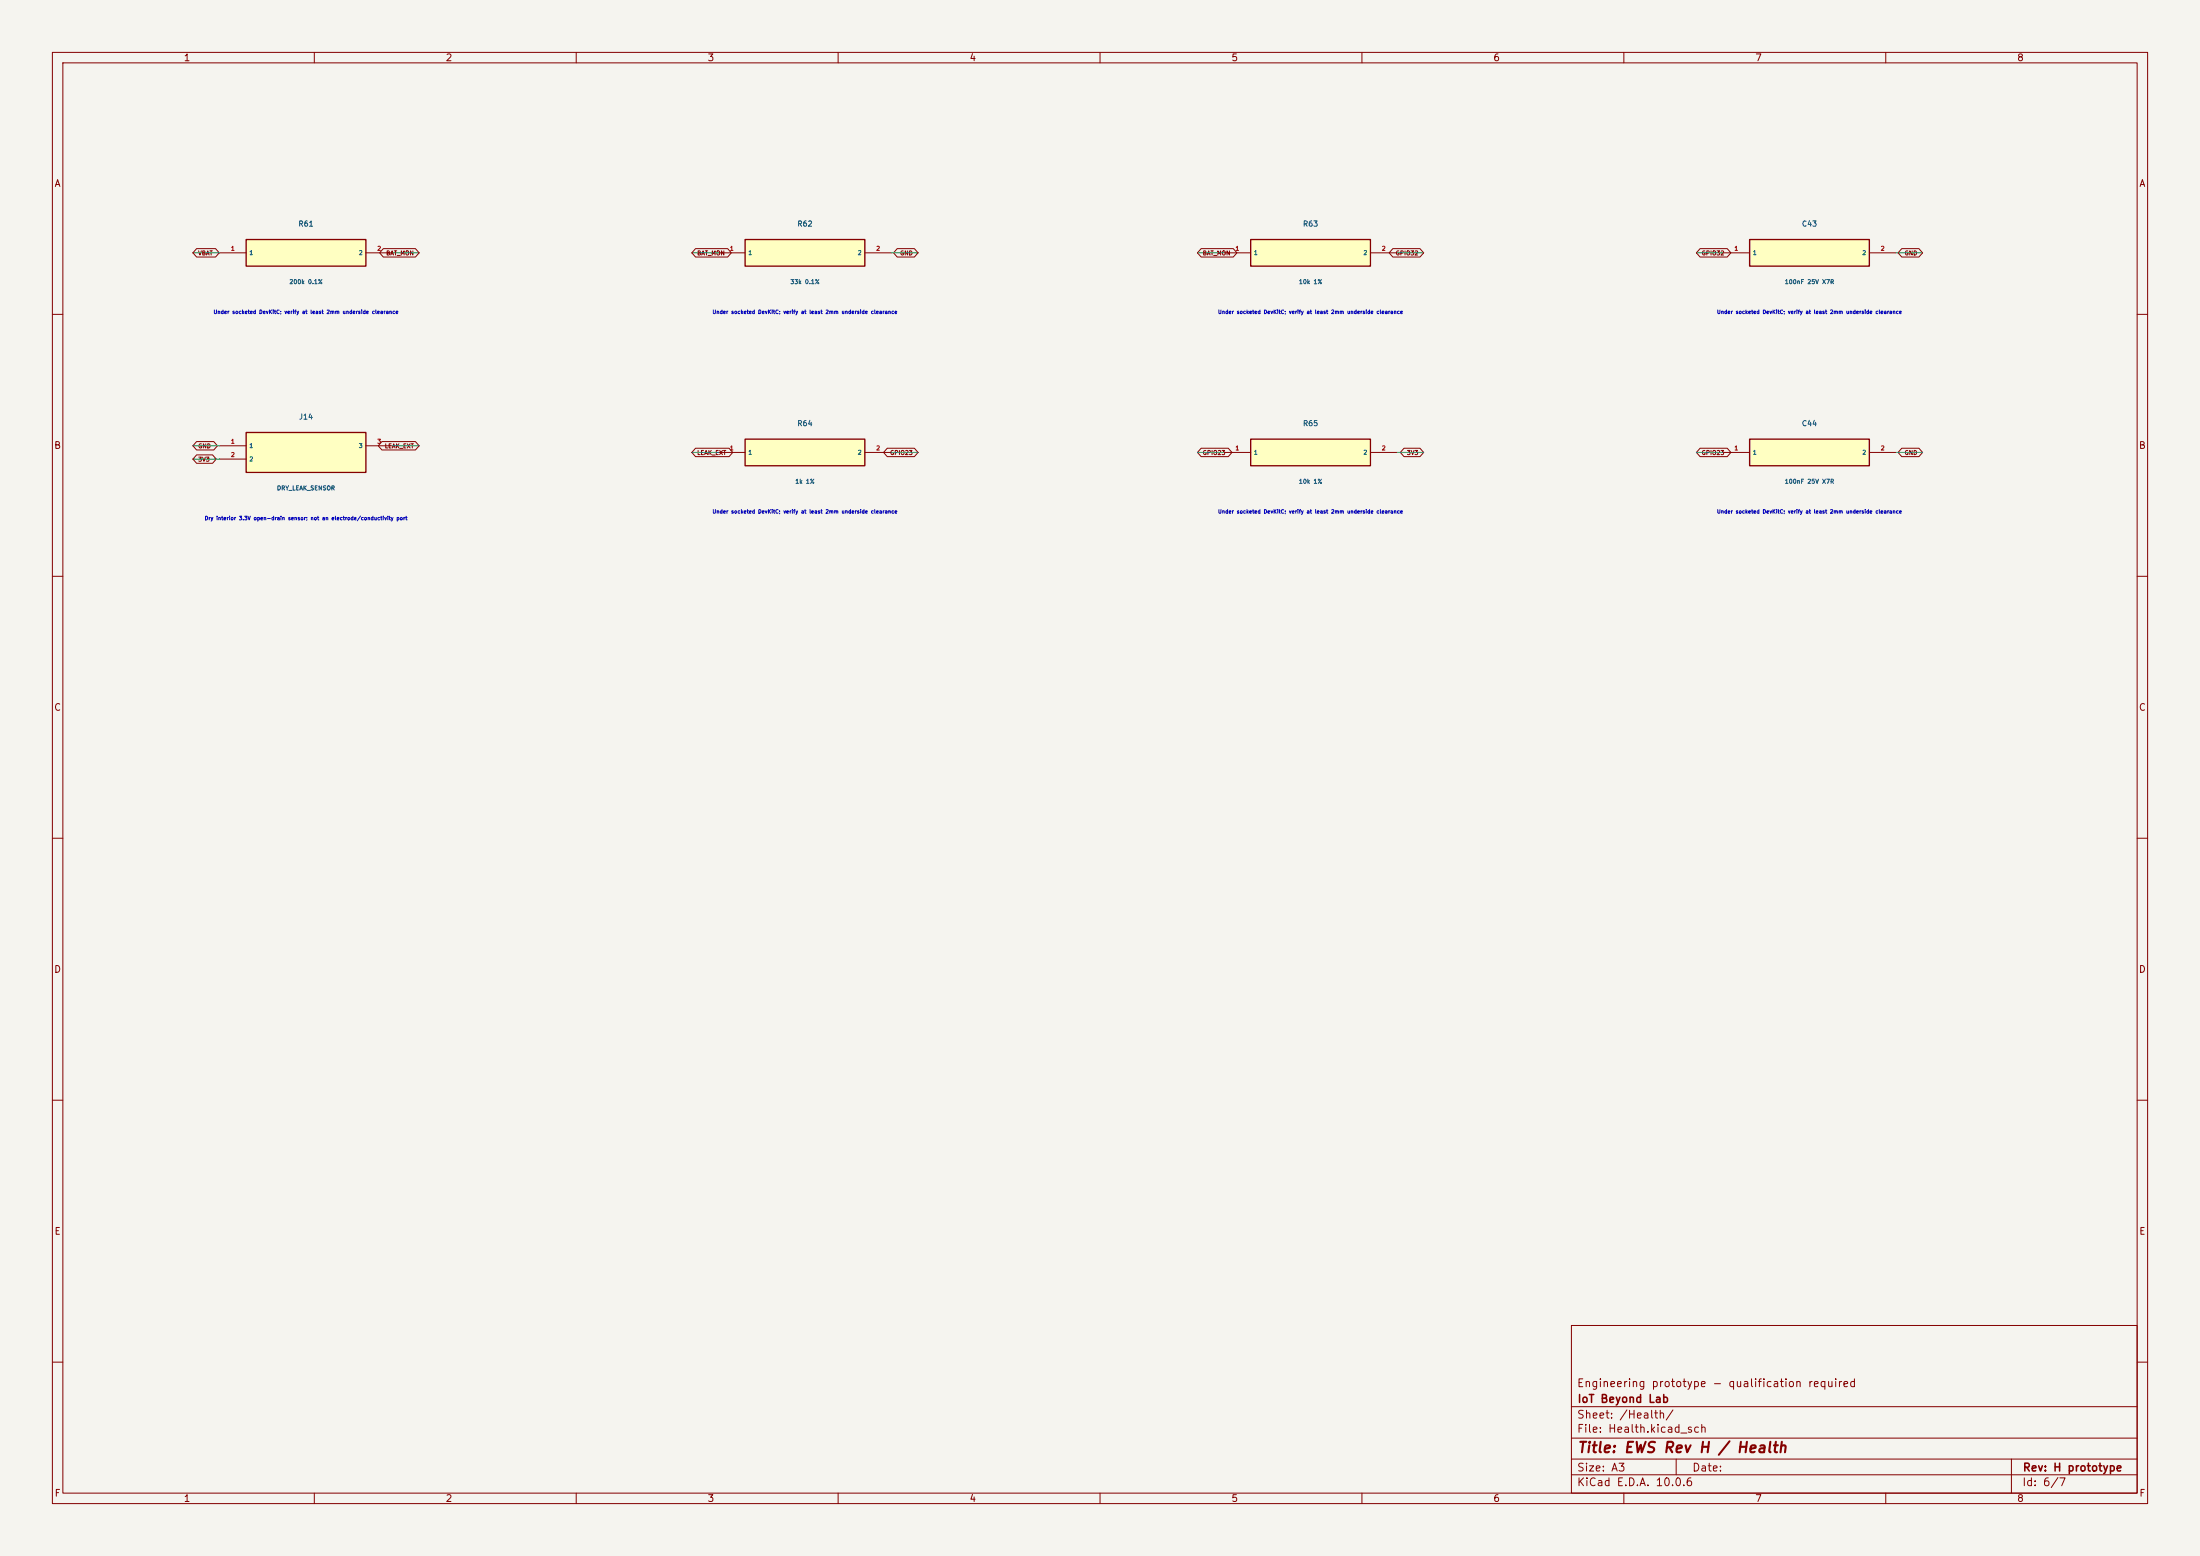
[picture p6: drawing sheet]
(kicad_sch (version 20250114) (generator "eeschema") (paper "A3")
  (title_block (title "EWS Rev H / Health") (rev "H prototype") (company "IoT Beyond Lab") (comment 1 "Engineering prototype - qualification required"))
(lib_symbols (symbol "EWS:R61" (pin_names (offset 0.5)) (in_bom yes) (on_board yes)
  (property "Reference" "R61" (at 0 5.54 0) (effects (font (size 1 1))))
  (property "Value" "200k 0.1%" (at 0 -5.54 0) (effects (font (size 0.8 0.8))))
  (property "Footprint" "EWS:R61" (at 0 0 0) (effects (font (size 1 1)) hide))
  (symbol "R61_0_1" (rectangle (start -11.43 2.54) (end 11.43 -2.54) (stroke (width .254) (type default)) (fill (type background))))
  (symbol "R61_1_1" (pin passive line (at -16.509999999999998 0.0 0) (length 5.08) (name "1" (effects (font (size 0.8 0.8)))) (number "1" (effects (font (size 0.8 0.8)))))(pin passive line (at 16.509999999999998 0.0 180) (length 5.08) (name "2" (effects (font (size 0.8 0.8)))) (number "2" (effects (font (size 0.8 0.8)))))))(symbol "EWS:R62" (pin_names (offset 0.5)) (in_bom yes) (on_board yes)
  (property "Reference" "R62" (at 0 5.54 0) (effects (font (size 1 1))))
  (property "Value" "33k 0.1%" (at 0 -5.54 0) (effects (font (size 0.8 0.8))))
  (property "Footprint" "EWS:R62" (at 0 0 0) (effects (font (size 1 1)) hide))
  (symbol "R62_0_1" (rectangle (start -11.43 2.54) (end 11.43 -2.54) (stroke (width .254) (type default)) (fill (type background))))
  (symbol "R62_1_1" (pin passive line (at -16.509999999999998 0.0 0) (length 5.08) (name "1" (effects (font (size 0.8 0.8)))) (number "1" (effects (font (size 0.8 0.8)))))(pin passive line (at 16.509999999999998 0.0 180) (length 5.08) (name "2" (effects (font (size 0.8 0.8)))) (number "2" (effects (font (size 0.8 0.8)))))))(symbol "EWS:R63" (pin_names (offset 0.5)) (in_bom yes) (on_board yes)
  (property "Reference" "R63" (at 0 5.54 0) (effects (font (size 1 1))))
  (property "Value" "10k 1%" (at 0 -5.54 0) (effects (font (size 0.8 0.8))))
  (property "Footprint" "EWS:R63" (at 0 0 0) (effects (font (size 1 1)) hide))
  (symbol "R63_0_1" (rectangle (start -11.43 2.54) (end 11.43 -2.54) (stroke (width .254) (type default)) (fill (type background))))
  (symbol "R63_1_1" (pin passive line (at -16.509999999999998 0.0 0) (length 5.08) (name "1" (effects (font (size 0.8 0.8)))) (number "1" (effects (font (size 0.8 0.8)))))(pin passive line (at 16.509999999999998 0.0 180) (length 5.08) (name "2" (effects (font (size 0.8 0.8)))) (number "2" (effects (font (size 0.8 0.8)))))))(symbol "EWS:C43" (pin_names (offset 0.5)) (in_bom yes) (on_board yes)
  (property "Reference" "C43" (at 0 5.54 0) (effects (font (size 1 1))))
  (property "Value" "100nF 25V X7R" (at 0 -5.54 0) (effects (font (size 0.8 0.8))))
  (property "Footprint" "EWS:C43" (at 0 0 0) (effects (font (size 1 1)) hide))
  (symbol "C43_0_1" (rectangle (start -11.43 2.54) (end 11.43 -2.54) (stroke (width .254) (type default)) (fill (type background))))
  (symbol "C43_1_1" (pin passive line (at -16.509999999999998 0.0 0) (length 5.08) (name "1" (effects (font (size 0.8 0.8)))) (number "1" (effects (font (size 0.8 0.8)))))(pin passive line (at 16.509999999999998 0.0 180) (length 5.08) (name "2" (effects (font (size 0.8 0.8)))) (number "2" (effects (font (size 0.8 0.8)))))))(symbol "EWS:J14" (pin_names (offset 0.5)) (in_bom yes) (on_board yes)
  (property "Reference" "J14" (at 0 6.8100000000000005 0) (effects (font (size 1 1))))
  (property "Value" "DRY_LEAK_SENSOR" (at 0 -6.8100000000000005 0) (effects (font (size 0.8 0.8))))
  (property "Footprint" "EWS:J14" (at 0 0 0) (effects (font (size 1 1)) hide))
  (symbol "J14_0_1" (rectangle (start -11.43 3.81) (end 11.43 -3.81) (stroke (width .254) (type default)) (fill (type background))))
  (symbol "J14_1_1" (pin passive line (at -16.509999999999998 1.27 0) (length 5.08) (name "1" (effects (font (size 0.8 0.8)))) (number "1" (effects (font (size 0.8 0.8)))))(pin passive line (at -16.509999999999998 -1.27 0) (length 5.08) (name "2" (effects (font (size 0.8 0.8)))) (number "2" (effects (font (size 0.8 0.8)))))(pin passive line (at 16.509999999999998 1.27 180) (length 5.08) (name "3" (effects (font (size 0.8 0.8)))) (number "3" (effects (font (size 0.8 0.8)))))))(symbol "EWS:R64" (pin_names (offset 0.5)) (in_bom yes) (on_board yes)
  (property "Reference" "R64" (at 0 5.54 0) (effects (font (size 1 1))))
  (property "Value" "1k 1%" (at 0 -5.54 0) (effects (font (size 0.8 0.8))))
  (property "Footprint" "EWS:R64" (at 0 0 0) (effects (font (size 1 1)) hide))
  (symbol "R64_0_1" (rectangle (start -11.43 2.54) (end 11.43 -2.54) (stroke (width .254) (type default)) (fill (type background))))
  (symbol "R64_1_1" (pin passive line (at -16.509999999999998 0.0 0) (length 5.08) (name "1" (effects (font (size 0.8 0.8)))) (number "1" (effects (font (size 0.8 0.8)))))(pin passive line (at 16.509999999999998 0.0 180) (length 5.08) (name "2" (effects (font (size 0.8 0.8)))) (number "2" (effects (font (size 0.8 0.8)))))))(symbol "EWS:R65" (pin_names (offset 0.5)) (in_bom yes) (on_board yes)
  (property "Reference" "R65" (at 0 5.54 0) (effects (font (size 1 1))))
  (property "Value" "10k 1%" (at 0 -5.54 0) (effects (font (size 0.8 0.8))))
  (property "Footprint" "EWS:R65" (at 0 0 0) (effects (font (size 1 1)) hide))
  (symbol "R65_0_1" (rectangle (start -11.43 2.54) (end 11.43 -2.54) (stroke (width .254) (type default)) (fill (type background))))
  (symbol "R65_1_1" (pin passive line (at -16.509999999999998 0.0 0) (length 5.08) (name "1" (effects (font (size 0.8 0.8)))) (number "1" (effects (font (size 0.8 0.8)))))(pin passive line (at 16.509999999999998 0.0 180) (length 5.08) (name "2" (effects (font (size 0.8 0.8)))) (number "2" (effects (font (size 0.8 0.8)))))))(symbol "EWS:C44" (pin_names (offset 0.5)) (in_bom yes) (on_board yes)
  (property "Reference" "C44" (at 0 5.54 0) (effects (font (size 1 1))))
  (property "Value" "100nF 25V X7R" (at 0 -5.54 0) (effects (font (size 0.8 0.8))))
  (property "Footprint" "EWS:C44" (at 0 0 0) (effects (font (size 1 1)) hide))
  (symbol "C44_0_1" (rectangle (start -11.43 2.54) (end 11.43 -2.54) (stroke (width .254) (type default)) (fill (type background))))
  (symbol "C44_1_1" (pin passive line (at -16.509999999999998 0.0 0) (length 5.08) (name "1" (effects (font (size 0.8 0.8)))) (number "1" (effects (font (size 0.8 0.8)))))(pin passive line (at 16.509999999999998 0.0 180) (length 5.08) (name "2" (effects (font (size 0.8 0.8)))) (number "2" (effects (font (size 0.8 0.8))))))))
(symbol (lib_id "EWS:R61") (at 58.42 48.26 0) (unit 1) (in_bom yes) (on_board yes) (dnp no)
    (property "Reference" "R61" (at 58.42 42.72 0) (effects (font (size 1 1))))
    (property "Value" "200k 0.1%" (at 58.42 53.8 0) (effects (font (size 0.8 0.8))))
    (property "Footprint" "EWS:R61" (at 58.42 48.26 0) (effects (font (size 1 1)) hide)))(symbol (lib_id "EWS:R62") (at 153.67000000000002 48.26 0) (unit 1) (in_bom yes) (on_board yes) (dnp no)
    (property "Reference" "R62" (at 153.67000000000002 42.72 0) (effects (font (size 1 1))))
    (property "Value" "33k 0.1%" (at 153.67000000000002 53.8 0) (effects (font (size 0.8 0.8))))
    (property "Footprint" "EWS:R62" (at 153.67000000000002 48.26 0) (effects (font (size 1 1)) hide)))(symbol (lib_id "EWS:R63") (at 250.19 48.26 0) (unit 1) (in_bom yes) (on_board yes) (dnp no)
    (property "Reference" "R63" (at 250.19 42.72 0) (effects (font (size 1 1))))
    (property "Value" "10k 1%" (at 250.19 53.8 0) (effects (font (size 0.8 0.8))))
    (property "Footprint" "EWS:R63" (at 250.19 48.26 0) (effects (font (size 1 1)) hide)))(symbol (lib_id "EWS:C43") (at 345.44 48.26 0) (unit 1) (in_bom yes) (on_board yes) (dnp no)
    (property "Reference" "C43" (at 345.44 42.72 0) (effects (font (size 1 1))))
    (property "Value" "100nF 25V X7R" (at 345.44 53.8 0) (effects (font (size 0.8 0.8))))
    (property "Footprint" "EWS:C43" (at 345.44 48.26 0) (effects (font (size 1 1)) hide)))(symbol (lib_id "EWS:J14") (at 58.42 86.36 0) (unit 1) (in_bom yes) (on_board yes) (dnp no)
    (property "Reference" "J14" (at 58.42 79.55 0) (effects (font (size 1 1))))
    (property "Value" "DRY_LEAK_SENSOR" (at 58.42 93.17 0) (effects (font (size 0.8 0.8))))
    (property "Footprint" "EWS:J14" (at 58.42 86.36 0) (effects (font (size 1 1)) hide)))(symbol (lib_id "EWS:R64") (at 153.67000000000002 86.36 0) (unit 1) (in_bom yes) (on_board yes) (dnp no)
    (property "Reference" "R64" (at 153.67000000000002 80.82 0) (effects (font (size 1 1))))
    (property "Value" "1k 1%" (at 153.67000000000002 91.9 0) (effects (font (size 0.8 0.8))))
    (property "Footprint" "EWS:R64" (at 153.67000000000002 86.36 0) (effects (font (size 1 1)) hide)))(symbol (lib_id "EWS:R65") (at 250.19 86.36 0) (unit 1) (in_bom yes) (on_board yes) (dnp no)
    (property "Reference" "R65" (at 250.19 80.82 0) (effects (font (size 1 1))))
    (property "Value" "10k 1%" (at 250.19 91.9 0) (effects (font (size 0.8 0.8))))
    (property "Footprint" "EWS:R65" (at 250.19 86.36 0) (effects (font (size 1 1)) hide)))(symbol (lib_id "EWS:C44") (at 345.44 86.36 0) (unit 1) (in_bom yes) (on_board yes) (dnp no)
    (property "Reference" "C44" (at 345.44 80.82 0) (effects (font (size 1 1))))
    (property "Value" "100nF 25V X7R" (at 345.44 91.9 0) (effects (font (size 0.8 0.8))))
    (property "Footprint" "EWS:C44" (at 345.44 86.36 0) (effects (font (size 1 1)) hide)))(text "Under socketed DevKitC; verify at least 2mm underside clearance" (at 58.42 59.8 0) (effects (font (size 0.7 0.7))))(wire (pts (xy 41.910000000000004 48.26) (xy 36.830000000000005 48.26)) (stroke (width 0) (type default)))(global_label "VBAT" (shape bidirectional) (at 36.830000000000005 48.26 0) (effects (font (size .8 .8)) (justify left)))(wire (pts (xy 74.93 48.26) (xy 80.01 48.26)) (stroke (width 0) (type default)))(global_label "BAT_MON" (shape bidirectional) (at 80.01 48.26 180) (effects (font (size .8 .8)) (justify right)))(text "Under socketed DevKitC; verify at least 2mm underside clearance" (at 153.67000000000002 59.8 0) (effects (font (size 0.7 0.7))))(wire (pts (xy 137.16000000000003 48.26) (xy 132.08 48.26)) (stroke (width 0) (type default)))(global_label "BAT_MON" (shape bidirectional) (at 132.08 48.26 0) (effects (font (size .8 .8)) (justify left)))(wire (pts (xy 170.18 48.26) (xy 175.26000000000002 48.26)) (stroke (width 0) (type default)))(global_label "GND" (shape bidirectional) (at 175.26000000000002 48.26 180) (effects (font (size .8 .8)) (justify right)))(text "Under socketed DevKitC; verify at least 2mm underside clearance" (at 250.19 59.8 0) (effects (font (size 0.7 0.7))))(wire (pts (xy 233.68 48.26) (xy 228.6 48.26)) (stroke (width 0) (type default)))(global_label "BAT_MON" (shape bidirectional) (at 228.6 48.26 0) (effects (font (size .8 .8)) (justify left)))(wire (pts (xy 266.7 48.26) (xy 271.78 48.26)) (stroke (width 0) (type default)))(global_label "GPIO32" (shape bidirectional) (at 271.78 48.26 180) (effects (font (size .8 .8)) (justify right)))(text "Under socketed DevKitC; verify at least 2mm underside clearance" (at 345.44 59.8 0) (effects (font (size 0.7 0.7))))(wire (pts (xy 328.93 48.26) (xy 323.85 48.26)) (stroke (width 0) (type default)))(global_label "GPIO32" (shape bidirectional) (at 323.85 48.26 0) (effects (font (size .8 .8)) (justify left)))(wire (pts (xy 361.95 48.26) (xy 367.03 48.26)) (stroke (width 0) (type default)))(global_label "GND" (shape bidirectional) (at 367.03 48.26 180) (effects (font (size .8 .8)) (justify right)))(text "Dry interior 3.3V open-drain sensor; not an electrode/conductivity port" (at 58.42 99.17 0) (effects (font (size 0.7 0.7))))(wire (pts (xy 41.910000000000004 85.09) (xy 36.830000000000005 85.09)) (stroke (width 0) (type default)))(global_label "GND" (shape bidirectional) (at 36.830000000000005 85.09 0) (effects (font (size .8 .8)) (justify left)))(wire (pts (xy 41.910000000000004 87.63) (xy 36.830000000000005 87.63)) (stroke (width 0) (type default)))(global_label "3V3" (shape bidirectional) (at 36.830000000000005 87.63 0) (effects (font (size .8 .8)) (justify left)))(wire (pts (xy 74.93 85.09) (xy 80.01 85.09)) (stroke (width 0) (type default)))(global_label "LEAK_EXT" (shape bidirectional) (at 80.01 85.09 180) (effects (font (size .8 .8)) (justify right)))(text "Under socketed DevKitC; verify at least 2mm underside clearance" (at 153.67000000000002 97.9 0) (effects (font (size 0.7 0.7))))(wire (pts (xy 137.16000000000003 86.36) (xy 132.08 86.36)) (stroke (width 0) (type default)))(global_label "LEAK_EXT" (shape bidirectional) (at 132.08 86.36 0) (effects (font (size .8 .8)) (justify left)))(wire (pts (xy 170.18 86.36) (xy 175.26000000000002 86.36)) (stroke (width 0) (type default)))(global_label "GPIO23" (shape bidirectional) (at 175.26000000000002 86.36 180) (effects (font (size .8 .8)) (justify right)))(text "Under socketed DevKitC; verify at least 2mm underside clearance" (at 250.19 97.9 0) (effects (font (size 0.7 0.7))))(wire (pts (xy 233.68 86.36) (xy 228.6 86.36)) (stroke (width 0) (type default)))(global_label "GPIO23" (shape bidirectional) (at 228.6 86.36 0) (effects (font (size .8 .8)) (justify left)))(wire (pts (xy 266.7 86.36) (xy 271.78 86.36)) (stroke (width 0) (type default)))(global_label "3V3" (shape bidirectional) (at 271.78 86.36 180) (effects (font (size .8 .8)) (justify right)))(text "Under socketed DevKitC; verify at least 2mm underside clearance" (at 345.44 97.9 0) (effects (font (size 0.7 0.7))))(wire (pts (xy 328.93 86.36) (xy 323.85 86.36)) (stroke (width 0) (type default)))(global_label "GPIO23" (shape bidirectional) (at 323.85 86.36 0) (effects (font (size .8 .8)) (justify left)))(wire (pts (xy 361.95 86.36) (xy 367.03 86.36)) (stroke (width 0) (type default)))(global_label "GND" (shape bidirectional) (at 367.03 86.36 180) (effects (font (size .8 .8)) (justify right))))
